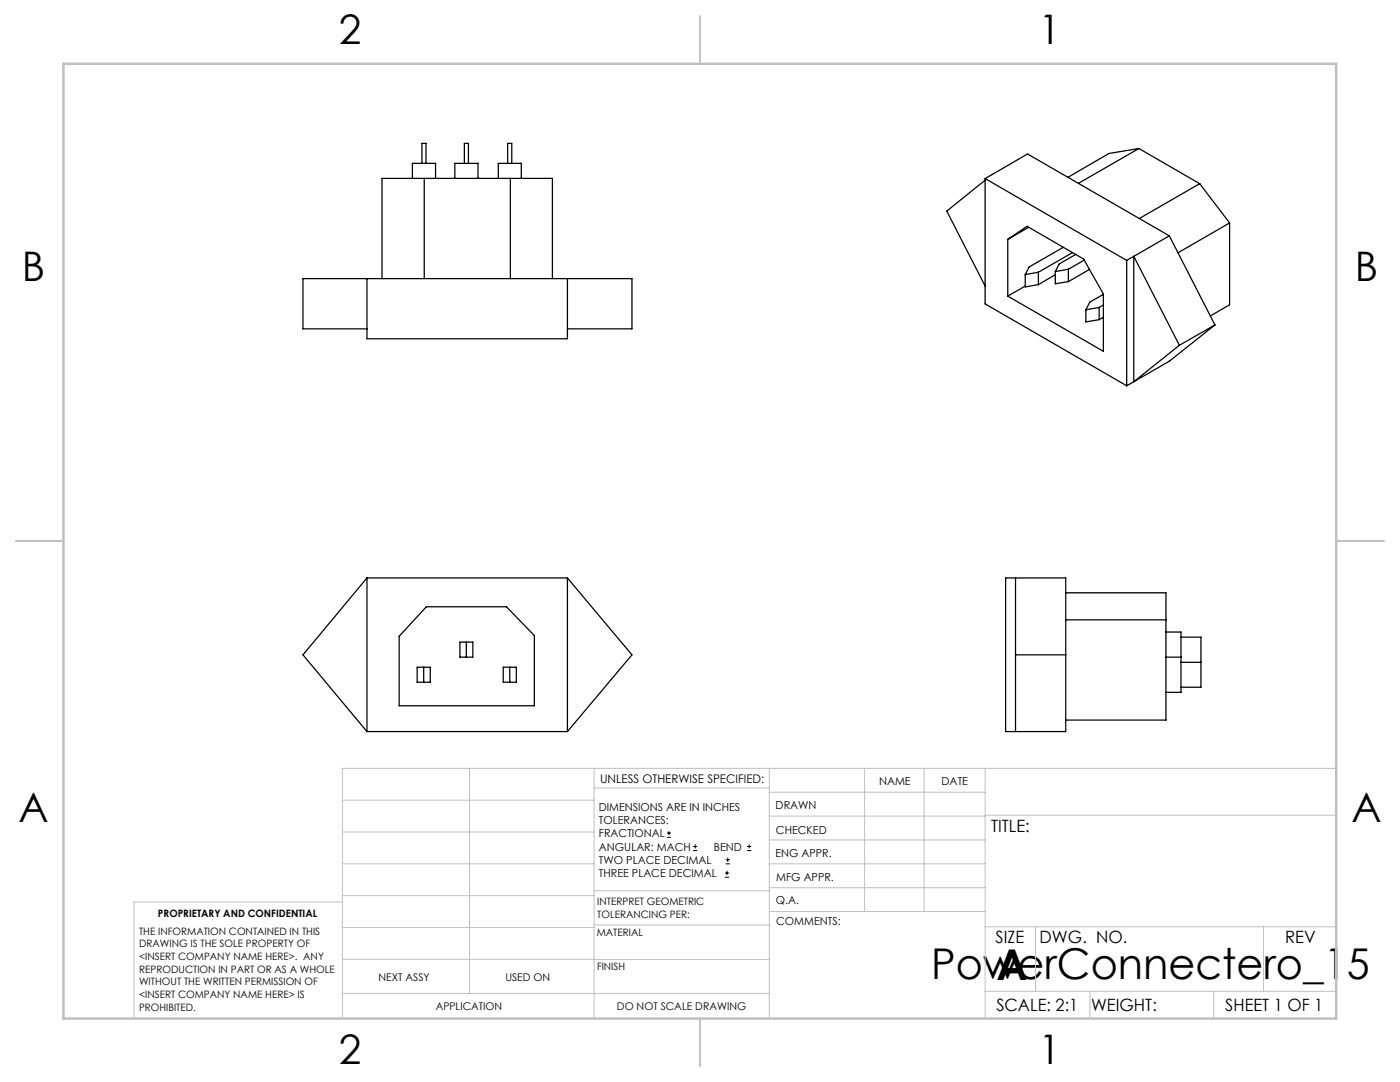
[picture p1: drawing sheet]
<svg xmlns="http://www.w3.org/2000/svg" width="279mm" height="216mm" viewBox="0 0 279 216" stroke-linecap="round" stroke-linejoin="round" font-family="sans-serif">
<g fill="none" stroke="#000" stroke-width=".2">
<path d="M133.1 167.1h.8M133.1 166.2h.8M133.5 165.8v.9M138.3 169.7h.8M138.3 168.9h.8M138.7 168.5v.8M144.7 175h.8M144.7 174.2h.8M144.8 172.4h.9M144.8 171.6h.9M145.1 173.8v.8M145.2 171.1v.9"/>
<path d="M149.1 169.7h.8M149.1 168.9h.8M149.5 168.5v.8"/>
</g>
<g fill="none" stroke="#c0c0c0" stroke-width=".2">
<path d="M68.3 159.7h50.3M93.7 153.3v44.9M118.6 153.3v49.9M118.6 157.2h34.9M153.5 153.3v49.9M153.5 158.1h43.1M172.5 153.3v28.6M184.4 153.3v28.6M196.6 153.3v49.9M266.7 153.3h-198.4v49.9M68.3 178.7h50.3M68.3 172.4h50.3"/>
<path d="M68.3 166h50.3M68.3 180h-41.6v23.2M118.6 177.7h35M153.5 167.6h43.1M153.5 162.8h43.1M153.5 172.4h43.1M153.5 177.1h43.1M196.6 162.7h70.1M68.3 198.2h85.2M68.3 191.4l85.2 .1M68.3 185.1h50.3M118.6 184.6h35"/>
<path d="M153.6 181.9h43M196.6 197.8h70.1M196.6 184.9h70.1M206.7 184.9v12.9M217.5 197.8v5.4M242.2 197.8v5.4M252.2 184.9v12.9"/>
</g>
<path d="M139.7 3.2v9.5M3.1 107.9h9.6M266.7 107.9h9.5M139.7 203.2v9.6" fill="none" stroke="#c0c0c0" stroke-width=".25"/>
<path d="M12.7 12.7h254v190.5h-254z" fill="none" stroke="#c0c0c0" stroke-width=".5"/>
<g fill="none" stroke="#000" stroke-width=".25">
<path d="M82.3 35.6v-3h4.6v3M84.2 32.6v-4h.8v4M84.7 35.6v20M90.8 35.6v-3h4.6v3M92.7 32.6v-4h.8v4M99.4 35.6v-3h4.6v3M101.3 32.6v-4h.8v4M101.8 35.6v20M196.6 35.6l28.3 16.4M196.6 35.6l8.5-4.9 28.3 16.4M196.6 35.6v25l28.3 16.4M196.6 35.9l-7.7 6.2 7.7 15"/>
<path d="M227.3 29.6l-12.1 7M227.3 29.6l12.1 7.1M227.3 29.6l-6 1-8.2 4.8M239.4 36.7l-12 6.9M239.4 36.7l6 7.8M73.2 55.6v12h40v-12M76.2 55.6v-20h34v20M201.1 47.8v11.3M201.1 47.8l3.9-2.6 11.3 6.5 3.9 7v11.4l-19.1-11M204.6 54.8v2.5l2.6-.5M204.6 57.1l-3.5 2M205.3 45.4l-4.2 2.4"/>
<path d="M207.2 54.3l-2.6 .5M207.2 54.3v2.5M210.6 54.8l-3.4 2M210.6 54.2v2.4l2.6-.4M212.2 49.4l-6.8 3.9-.8 1.5M213.2 53.7l-2.6 .5M213.2 53.7v2.5M214 50.4l-6.8 3.9M214.7 50.8l-3.3 1.9-.8 1.5M216.4 51.9l-3.2 1.8M217.4 53.8l-4.2 2.4M220.2 58.7l-2.7 1.6-.8 1.5"/>
<path d="M224.9 52v25M226.3 51.2l9.1 17.7M226.3 51.2v25l9.1-7.3M226.3 51.2l-1.4 .8M233.4 47.1l-7.1 4.1M233.4 47.1l9.1 17.7M245.4 44.5l-10.3 5.9M245.4 44.5v16.3l-3.9 2.2M73.2 65.6h-12.7v-10h65.6v10h-12.9M216.7 61.8v2.4l2.7-.4M219.4 61.3l-2.7 .5M219.4 61.3v2.5"/>
<path d="M220.2 60.9l-.8 .4M220.2 63.3l-.8 .5M242.5 64.8l-7.1 4.1M242.5 64.8l-9.1 7.3-8.5 4.9M73.2 115.3h40M73.2 115.3v30.7M73.2 115.3l-12.7 15.4 12.7 15.3M113.2 115.3v30.7M113.2 115.3l12.9 15.4-12.9 15.3M200.7 115.3h12v30.7h-12zM202.7 115.3v30.7M212.7 118.3h20v25.4h-20"/>
<path d="M83.3 133.1h2.6v3h-2.6zM84.6 133.1v3M85.1 121.1h16l5.5 5.7v14h-26.9v-13.8zM91.8 128.1h2.6v3h-2.6zM93.1 128.1v3M100.4 133.1h2.6v3h-2.6zM101.7 133.1v3M202.7 130.7h10M212.7 123.7h20M232.7 131.1h3M232.7 126.1h3v12h-3M235.7 132.2h4"/>
<path d="M235.7 127.1h4v10h-4M73.2 146h40"/>
</g>
<g font-size="8.5">
<text x="185.9" y="195.4">PowerConnectero_15</text>
<text x="198.9" y="195.5">A</text>
</g>
<g font-size="8.1">
<text x="67.6" y="8.9">2</text>
<text x="207.3" y="8.9">1</text>
<text x="4.4" y="56.1">B</text>
<text x="270.4" y="56.1">B</text>
<text x="3.7" y="164.1">A</text>
<text x="269.7" y="164.1">A</text>
<text x="67.6" y="212.4">2</text>
<text x="207.3" y="212.4">1</text>
</g>
<g font-size="3.4">
<text x="197.8" y="166">TITLE:</text>
<text x="198.7" y="188.1">SIZE</text>
<text x="207.5" y="188.1">DWG. NO.</text>
<text x="256.5" y="188.2">REV</text>
<text x="198.8" y="201.7">SCALE: 2:1</text>
<text x="217.7" y="201.8">WEIGHT:</text>
<text x="244.5" y="201.7">SHEET 1 OF 1</text>
</g>
<text font-size="2.4" x="119.8" y="156.2">UNLESS OTHERWISE SPECIFIED:</text>
<g font-size="2.2">
<text x="119.5" y="161.8">DIMENSIONS ARE IN INCHES</text>
<text x="154.8" y="161.4">DRAWN</text>
<text x="175.4" y="156.6">NAME</text>
<text x="187.9" y="156.7">DATE</text>
<text x="119.5" y="164.4">TOLERANCES:</text>
<text x="119.5" y="167.1">FRACTIONAL</text>
<text x="154.9" y="166.3">CHECKED</text>
<text x="119.5" y="169.7">ANGULAR: MACH</text>
<text x="119.5" y="172.4">TWO PLACE DECIMAL</text>
<text x="142.5" y="169.7">BEND</text>
<text x="154.8" y="171">ENG APPR.</text>
<text x="119.5" y="175">THREE PLACE DECIMAL</text>
<text x="154.9" y="175.7">MFG APPR.</text>
<text x="154.9" y="180.4">Q.A.</text>
<text x="154.9" y="184.6">COMMENTS:</text>
</g>
<g font-size="2.1">
<text x="75.5" y="195.7">NEXT ASSY</text>
<text x="100.9" y="195.7">USED ON</text>
<text x="86.9" y="201.5">APPLICATION</text>
<text x="123.1" y="201.6">DO NOT SCALE DRAWING</text>
</g>
<g font-size="2">
<text x="31.5" y="182.9">PROPRIETARY AND CONFIDENTIAL</text>
<text x="119.2" y="180.6">INTERPRET GEOMETRIC</text>
<text x="119.2" y="183.1">TOLERANCING PER:</text>
<text x="27.8" y="186.5">THE INFORMATION CONTAINED IN THIS</text>
<text x="27.8" y="189">DRAWING IS THE SOLE PROPERTY OF</text>
<text x="27.8" y="191.6">&lt;INSERT COMPANY NAME HERE&gt;. ANY</text>
<text x="119.1" y="186.7">MATERIAL</text>
<text x="27.8" y="194.1">REPRODUCTION IN PART OR AS A WHOLE</text>
<text x="27.8" y="196.6">WITHOUT THE WRITTEN PERMISSION OF</text>
<text x="119.1" y="193.5">FINISH</text>
<text x="27.8" y="199.1">&lt;INSERT COMPANY NAME HERE&gt; IS</text>
<text x="27.8" y="201.7">PROHIBITED.</text>
</g>
</svg>
